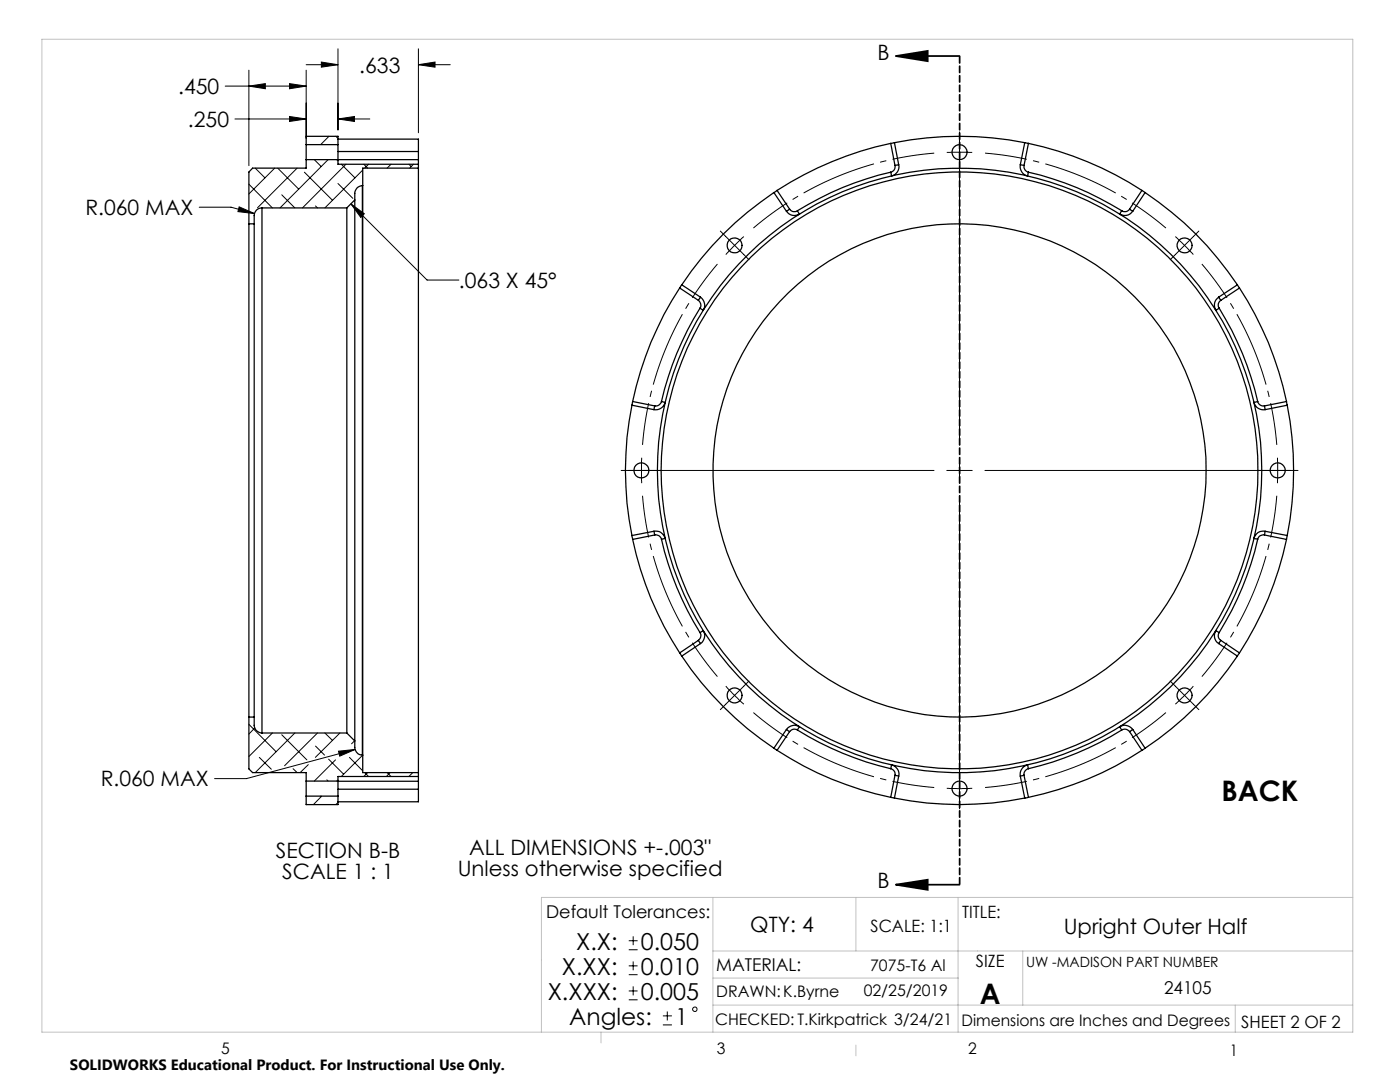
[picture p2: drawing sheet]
<svg xmlns="http://www.w3.org/2000/svg" width="279mm" height="216mm" viewBox="0 0 279 216" stroke-linecap="round" stroke-linejoin="round" font-family="sans-serif">
<g fill="none" stroke="#000" stroke-width=".2">
<path d="M44.9 17.2h16.2M49.7 17.2l3.3-.5v1zM49.7 14v19.1M57.8 16.7l3.3 .5-3.3 .5zM61.1 14v13.6M61.1 12.9h6.4M64.1 12.4l3.4 .5-3.4 .5zM67.5 9.7v16.2M83.5 12.9l3.3-.5v1zM83.5 9.7v16.8M83.5 12.9h6.4M46.9 23.7h14.2"/>
<path d="M49.7 36.8l4.7 4.7M50.9 33.5l2 2M54.8 33.5l-5.1 5.2M55.4 33.5l4.2 4.2M56.2 38.9l2.6 2.6M57.8 23.2l3.3 .5-3.3 .5zM59.3 33.5l-7.9 8M60.7 34.4l5.7 5.6M61.2 27.2l-.1 .1M62.7 31.9l1.4 1.3M65.5 31.9l-9.6 9.6M65.7 27.2l-1.7 1.7"/>
<path d="M67 27.2l.5 .4M67.2 31.9l.3 .2M67.5 36.6l2.9 3M67.5 23.7l3.2-.5v1zM67.5 23.7h6.3M68.1 32.8l2.7 2.7M69 32.8l-8.6 8.7M72.4 33.9l-7.6 7.6M72.6 32.8l.8 .7M73.6 32.8l-.8 .7M78 32.8l-.7 .7M81.6 32.8l.5 .4"/>
<path d="M82.5 32.8l-.7 .7M188.9 30.4h5.1M191.5 26.3v62.5M39.8 41.3h6.3l4.7 1.3M47.7 41.3l3.1 1.3-3.3-.4zM63 41.1l.4 .4M70 40.7l2.7 2-.7 .7zM70 40.7l15.2 15.2h6.4M143.8 46.1l5.7 5.7M148.4 47.2l-3.5 3.6M234.6 47.2l3.6 3.6M239.3 46.1l-5.8 5.7"/>
<path d="M124 93.9h62.4M128.1 91.3v5.1M188.9 93.9h5.1M191.5 91.3v5.1M191.5 99v62.4M196.6 93.9h62.4M255 91.3v5.1M144.9 136.9l3.5 3.6M149.5 135.9l-5.7 5.7M233.5 135.9l2.9 2.8M236.4 138.7l-1.8 1.8M236.4 138.7l2.9 2.9"/>
<path d="M238.2 136.9l-1.8 1.8M49.7 144.5l5.4 5.5M50.8 145.3l-1.1 1.2M51.8 151.1l2.4 2.4M54.4 146.3l-4.7 4.7M56.2 146.6l5 5M58.5 153.4l.8 .8M58.8 146.3l-7.9 7.9M61.5 152.6l-1.6 1.6M63 148.9l1.8 1.8M63.4 146.3l-6.6 6.5M64 158.9l.1 .1"/>
<path d="M64.2 158.9l-1.7 1.6M64.8 146.3l1.6 1.4M65.2 155.6l.3 .3M65.6 151.5l3 3M67 151.6l-4.3 4.3M67.5 155.6l-.3 .3M67.6 149.9l3.3-.4-3.1 1.4zM67.8 146.3l-4.9 4.8M69.7 151.1l2.7 2.7M70.8 147.8l-.6 .6M70.9 149.5l-21.7 5.9h-6.4M72.4 150.7l-4.3 4.2"/>
<path d="M72.8 154.2l.8 .7M73.4 154.2l-.8 .7M77.3 154.2l.7 .7M77.9 154.2l-.8 .7M82.4 154.2l-.8 .7M188.9 157.3h5.1M61.1 160.4l.1 .1M67.5 160.1l-.5 .4M125.5 189.5h1.7M125.5 187.7h1.7M125.5 194.5h1.7M125.5 192.7h1.7"/>
<path d="M125.5 199.5h1.7M125.5 197.7h1.7M126.4 186.8v1.8M126.4 191.8v1.8M126.4 196.8v1.8M132.3 204.5h1.8M132.3 202.7h1.8M133.2 201.8v1.8"/>
<circle cx="138.7" cy="201.4" r=".44"/>
</g>
<path d="M186.4 30.6a63.5 63.5 0 0 0-36 14.9M143.2 52.7a63.5 63.5 0 0 0-15 36.1M232.7 45.5a63.5 63.5 0 0 0-36.1-14.9M128.2 98.9a63.5 63.5 0 0 0 15 36.1M254.8 88.8a63.5 63.5 0 0 0-14.9-36.1M239.9 135a63.5 63.5 0 0 0 14.9-36.1M150.4 142.2a63.5 63.5 0 0 0 36 14.9M196.6 157.1a63.5 63.5 0 0 0 36.1-14.9" fill="none" stroke="#000" stroke-width=".2" stroke-dasharray="15.2 1.3 1.3 1.3" stroke-dashoffset="6.8" stroke-linecap="butt"/>
<path d="M178.8 11.2l6.3-1v2zM178.8 11.2h12.7M178.8 176.5l6.3-1v2.1zM178.8 176.5h12.7" fill="none" stroke="#000" stroke-width=".35"/>
<path d="M191.5 11.2v165.3" fill="none" stroke="#000" stroke-width=".35" stroke-dasharray="1.3 .6" stroke-dashoffset="-.1"/>
<path d="M8.4 7.8h261.6v198.2h-261.6zM142.3 179.1v26.9M170.8 179.1v10.7M191.2 179.1v26.9M270 179.1h-161.9v26.9M142.3 189.8h127.7M142.3 195.2h48.9M204.1 189.8v10.8M119.9 206v2.1M142.3 200.6h127.7M170.8 208.5v2.2M246.5 200.6v5.4" fill="none" stroke="#c0c0c0" stroke-width=".2"/>
<g fill="#000">
<path d="M49.7 17.2l3.3-.5v1zM57.8 16.7l3.3 .5-3.3 .5zM57.8 23.2l3.3 .5-3.3 .5zM67.5 23.7l3.2-.5v1zM64.1 12.4l3.4 .5-3.4 .5zM83.5 12.9l3.3-.5v1zM47.7 41.3l-.2 .9 3.3 .4zM67.6 149.9l.2 1 3.1-1.4zM70 40.7l2.7 2-.7 .7z"/>
<path d="M178.8 11.2l6.3-1v2zM178.8 176.5l6.3-1v2.1z"/>
</g>
<g fill="none" stroke="#000" stroke-width=".25">
<path d="M61.1 28.9v3M61.1 31.9v1.6h-10.7l-.7 .8v10.4M61.1 28.9v-1.7h6.4v1.7M61.1 31.9h22.4M61.1 28.9h6.4M67.5 28.9v3.9h16M67.5 27.8h16v2.4M67.5 30.2h16M70.8 39.9v107.9M70.8 39.9l-1.6 1.6M72.3 37a1.57 1.57 0 0 0-1.5 1.6v1.3M72.3 37v113.7"/>
<path d="M72.3 37h.1M72.4 37v113.7M83.5 31.9v.9M83.5 33.5v120.7M83.5 33.5h-11.1v3.5M83.5 30.2v1.7M83.5 32.8v.7M154.4 38.4a66.5 66.5 0 0 0-18.3 18.4M154.4 38.4l2.6 3.8M155.1 38l-.7 .4M155.1 38l2.5 3.7M177.8 34.4a61 61 0 0 0-18.7 7.7"/>
<path d="M177.8 28.6a68.2 68.2 0 0 0-22.7 9.4M177.8 28.6l.8 4.4M178.5 28.5a67.2 67.2 0 0 1 26 0M178.5 28.5l-.7 .1M178.5 28.5l.9 4.4M178.6 33a1.11 1.11 0 0 1-.8 1.4M179.4 32.9a1.73 1.73 0 0 1-1.5 2.1l-.1-.6M179.4 32.9l-.8 .1M203.6 32.9a1.92 1.92 0 0 0 1.5 2.2l.1-.7M203.6 32.9l.8 .1M204.4 33a1.17 1.17 0 0 0 .8 1.4M204.5 28.5l.7 .1"/>
<path d="M204.5 28.5l-.9 4.4M205.2 34.4a61 61 0 0 1 18.7 7.7M205.2 28.6a67.6 67.6 0 0 1 22.7 9.4M205.2 28.6l-.8 4.4M227.9 38l.6 .4M227.9 38l-2.5 3.7M228.5 38.4a66 66 0 0 1 18.4 18.4M228.5 38.4l-2.4 3.8M49.7 44.7v98.4M49.7 44.7h1M50.7 44.7v98.4M52.3 41.5a1.51 1.51 0 0 0-1.6 1.5v1.7"/>
<path d="M52.3 41.5v104.8M52.3 41.5h16.9M69.2 41.5v104.8M135.6 57.5a65.7 65.7 0 0 0-9.3 22.6M135.6 57.5l3.8 2.4M136.1 56.8l-.5 .7M136.1 56.8l3.7 2.5M139.4 59.9a1.17 1.17 0 0 1 .3 1.6M139.8 59.3a1.96 1.96 0 0 1 .5 2.6l-.6-.4M139.8 59.3l-.4 .6M157.6 41.7l-.6 .5M157.6 41.7a1.09 1.09 0 0 0 1.5 .4"/>
<path d="M159.1 42.1l.5 .6a1.92 1.92 0 0 1-2.6-.5M223.9 42.1l-.5 .6a1.87 1.87 0 0 0 2.7-.5M225.4 41.7l.7 .5M225.4 41.7a1.09 1.09 0 0 1-1.5 .4M243.2 59.3a1.87 1.87 0 0 0-.5 2.6l.6-.4M243.2 59.3l.4 .6M243.6 59.9a1.09 1.09 0 0 0-.3 1.6M246.9 56.8l.5 .7M246.9 56.8l-3.7 2.5M247.4 57.5a65.7 65.7 0 0 1 9.4 22.6M247.4 57.5l-3.8 2.4M139.7 61.5a61 61 0 0 0-7.7 18.6"/>
<path d="M243.3 61.5a61 61 0 0 1 7.7 18.6M126.1 80.9a65.4 65.4 0 0 0 0 26M126.1 80.9l4.4 .8M126.3 80.1l-.2 .8M126.3 80.1l4.4 .9M130.7 81l-.2 .7M132 80.1l.8 .2a1.98 1.98 0 0 1-2.3 1.4M132 80.1a1.17 1.17 0 0 1-1.3 .9M251 80.1l-.7 .2a1.92 1.92 0 0 0 2.2 1.4M251 80.1a1.17 1.17 0 0 0 1.3 .9M252.3 81l.2 .7M256.8 80.1l.1 .8"/>
<path d="M256.8 80.1l-4.5 .9M256.9 80.9a67.2 67.2 0 0 1 0 26M256.9 80.9l-4.4 .8M126.1 106.9l.2 .7M126.3 107.6a66.5 66.5 0 0 0 9.3 22.7M130.5 106a1.84 1.84 0 0 1 2.2 1.5l-.7 .1M130.5 106l.2 .8M130.5 106l-4.4 .9M130.7 106.8a1.11 1.11 0 0 1 1.3 .8M130.7 106.8l-4.4 .8M132 107.6a61 61 0 0 0 7.7 18.6M251 107.6a61 61 0 0 1-7.7 18.6"/>
<path d="M252.3 106.8a1.11 1.11 0 0 0-1.3 .8M252.3 106.8l4.5 .8M252.5 106a1.79 1.79 0 0 0-2.2 1.5l.7 .1M252.5 106l-.2 .8M252.5 106l4.4 .9M256.8 107.6a66.5 66.5 0 0 1-9.4 22.7M256.9 106.9l-.1 .7M135.6 130.3l.5 .6M136.1 130.9a67 67 0 0 0 18.3 18.4M139.4 127.8l.4 .6M139.4 127.8l-3.8 2.5M139.7 126.2l.6-.4a1.77 1.77 0 0 1-.5 2.6"/>
<path d="M139.7 126.2a1.17 1.17 0 0 1-.3 1.6M139.8 128.4l-3.7 2.5M243.2 128.4l3.7 2.5M243.3 126.2l-.6-.4a1.77 1.77 0 0 0 .5 2.6M243.3 126.2a1.09 1.09 0 0 0 .3 1.6M243.6 127.8l-.4 .6M243.6 127.8l3.8 2.5M246.9 130.9a66.5 66.5 0 0 1-18.4 18.4M247.4 130.3l-.5 .6M49.7 143.1v10.3l.7 .8h10.7v1.7M49.7 143.1h1M50.7 143.1v1.6a1.57 1.57 0 0 0 1.6 1.6"/>
<path d="M52.3 146.3h16.9M61.1 155.9v3M61.1 158.9v1.6h6.4v-1.6M61.1 155.9h6.4M61.1 158.9h6.4M67.5 155.9v3M67.5 155.9h16M67.5 157.5h16M69.2 146.3l1.6 1.5M70.8 147.8a2.85 2.85 0 0 0 .3 2.2l.4 .4 .8 .3M72.3 150.7h.1M72.4 150.7v3.5h11.1"/>
<path d="M83.5 154.9v1M83.5 157.5v2.5h-16M83.5 154.9h-16v1M83.5 154.2v.7M83.5 155.9v1.6M154.4 149.3l.7 .4M155.1 149.7a66.3 66.3 0 0 0 22.7 9.4M157 145.6a1.96 1.96 0 0 1 2.6-.6l-.5 .7M157 145.6l.6 .4M157 145.6l-2.6 3.7M157.6 146l-2.5 3.7M159.1 145.7a62.2 62.2 0 0 0 18.7 7.7"/>
<path d="M159.1 145.7a1.17 1.17 0 0 0-1.5 .3M177.8 153.4l.1-.7a1.81 1.81 0 0 1 1.5 2.2M177.8 159.1l.7 .1M177.8 153.4a1.1 1.1 0 0 1 .8 1.3M178.5 159.2a65.4 65.4 0 0 0 26 0M178.6 154.7l.8 .2M178.6 154.7l-.8 4.4M179.4 154.9l-.9 4.3M203.6 154.9l.9 4.3M204.4 154.7l-.8 .2M204.4 154.7l.8 4.4M205.2 153.4l-.1-.8a1.92 1.92 0 0 0-1.5 2.3"/>
<path d="M205.2 159.1l-.7 .1M205.2 153.4a1.16 1.16 0 0 0-.8 1.3M223.9 145.7a1.17 1.17 0 0 1 1.5 .3M223.9 145.7a62.2 62.2 0 0 1-18.7 7.7M225.4 146l2.5 3.7M226.1 145.6a1.96 1.96 0 0 0-2.7-.6l.5 .7M226.1 145.6l-.7 .4M226.1 145.6l2.4 3.7M227.9 149.7a65.7 65.7 0 0 1-22.7 9.4M228.5 149.3l-.6 .4"/>
<circle cx="191.5" cy="30.4" r="1.51"/>
<circle cx="146.6" cy="49" r="1.51"/>
<circle cx="236.4" cy="49" r="1.51"/>
<circle cx="128" cy="93.9" r="1.51"/>
<circle cx="191.5" cy="93.8" r="59.5"/>
<circle cx="191.5" cy="93.9" r="49.2"/>
<circle cx="191.5" cy="93.9" r="60.3"/>
<circle cx="255" cy="93.9" r="1.51"/>
<circle cx="146.6" cy="138.8" r="1.5"/>
<circle cx="236.4" cy="138.8" r="1.5"/>
<circle cx="191.5" cy="157.4" r="1.5"/>
</g>
<g font-size="5.6">
<text x="243.8" y="159.8">BACK</text>
<text x="195.6" y="200.3">A</text>
</g>
<g font-size="4.7">
<text x="115" y="189.5">X.X:</text>
<text x="127.9" y="189.5">0.050</text>
<text x="112.1" y="194.5">X.XX:</text>
<text x="127.9" y="194.5">0.010</text>
<text x="109.3" y="199.5">X.XXX:</text>
<text x="127.9" y="199.5">0.005</text>
<text x="113.6" y="204.5">Angles:</text>
<text x="134.7" y="204.5">1</text>
</g>
<g font-size="4.2">
<text x="175.1" y="11.9">B</text>
<text x="71.7" y="14.5">.633</text>
<text x="35.6" y="18.8">.450</text>
<text x="37.5" y="25.3">.250</text>
<text x="17" y="42.9">R.060 MAX</text>
<text x="91.6" y="57.5">.063 X 45°</text>
<text x="20.1" y="156.9">R.060 MAX</text>
<text x="55.1" y="171.2">SECTION B-B</text>
<text x="93.6" y="170.7">ALL DIMENSIONS +-.003&quot;</text>
<text x="56.3" y="175.4">SCALE 1 : 1</text>
<text x="91.3" y="174.9">Unless otherwise specified</text>
<text x="175.1" y="177.3">B</text>
<text x="149.7" y="185.9">QTY: 4</text>
<text x="212.3" y="186.4">Upright Outer Half</text>
</g>
<g font-size="3.5">
<text x="109" y="183.1">Default Tolerances:</text>
<text x="142.9" y="193.8">MATERIAL:</text>
<text x="232.3" y="198.4">24105</text>
</g>
<g font-size="3.4">
<text x="173.7" y="185.9">SCALE: 1:1</text>
<text x="192" y="183.1">TITLE:</text>
<text x="194.8" y="193">SIZE</text>
<text x="247.7" y="205.1">SHEET 2 OF 2</text>
</g>
<g font-size="3.2">
<text x="173.7" y="193.8">7075-T6 Al</text>
<text x="142.9" y="199">DRAWN:K.Byrne</text>
<text x="172.4" y="198.8">02/25/2019</text>
<text x="142.7" y="204.5">CHECKED: T.Kirkpatrick 3/24/21</text>
<text x="191.9" y="204.8">Dimensions are Inches and Degrees</text>
<text x="44.2" y="210.4">5</text>
<text x="143.1" y="210.4">3</text>
<text x="193.2" y="210.3">2</text>
<text x="245.4" y="210.6">1</text>
</g>
<text font-size="3" x="14" y="213.5">SOLIDWORKS Educational Product. For Instructional Use Only.</text>
<text font-size="2.8" x="204.8" y="193">UW -MADISON PART NUMBER</text>
</svg>
